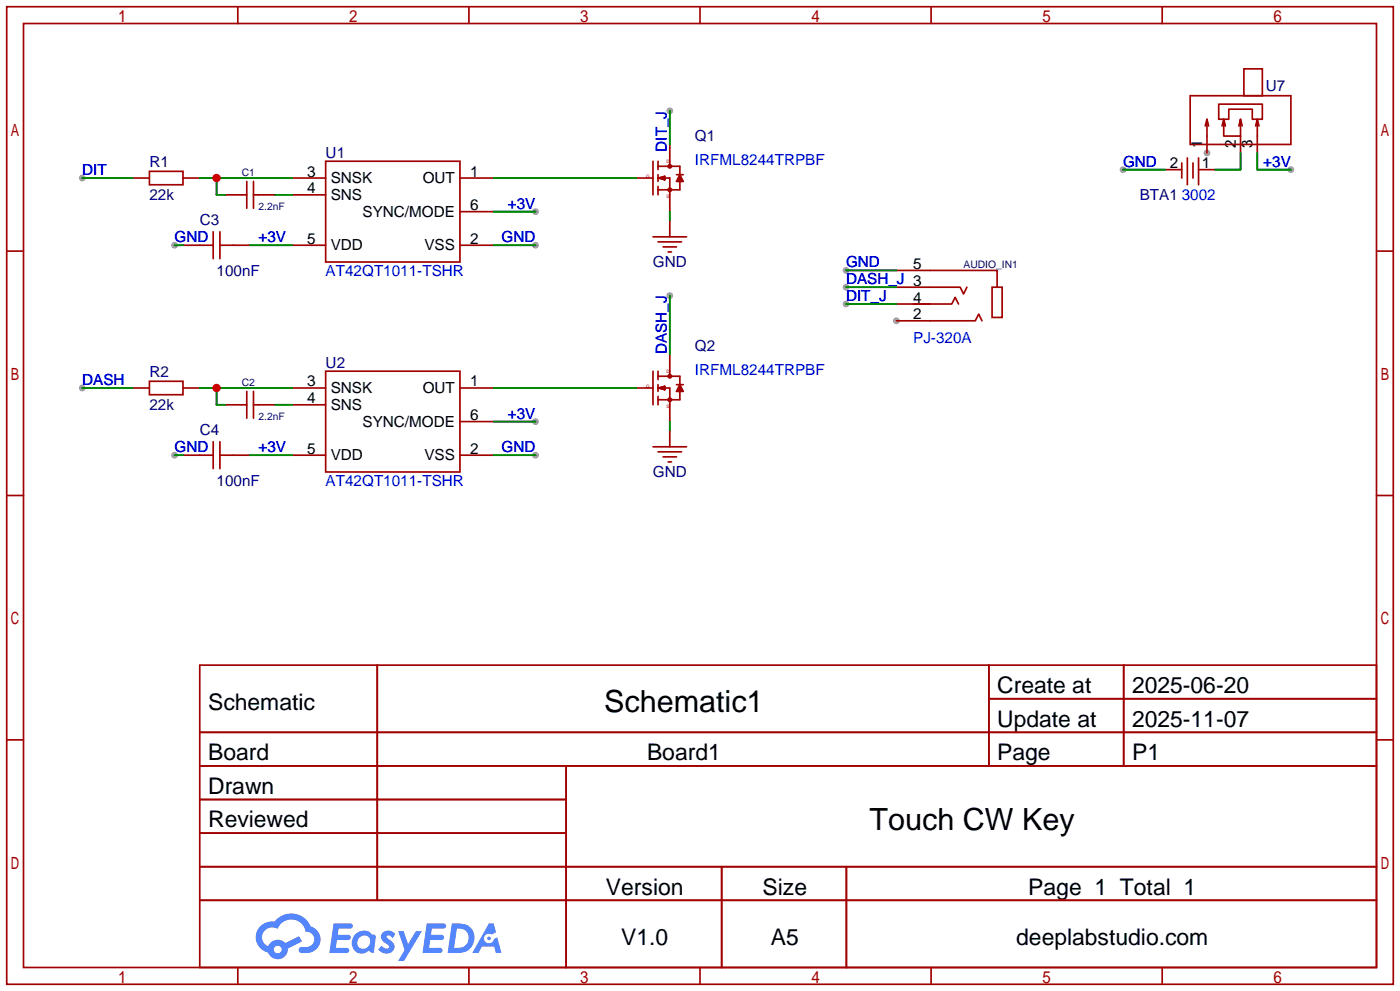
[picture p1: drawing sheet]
<svg xmlns="http://www.w3.org/2000/svg" width="212mm" height="150mm" viewBox="0 0 212 150" stroke-linecap="round" stroke-linejoin="round" font-family="sans-serif">
<g fill="#999">
<circle cx="135.6" cy="48.5" r=".51"/>
<circle cx="182.6" cy="23.1" r=".51"/>
<circle cx="128" cy="40.9" r=".51"/>
<circle cx="128" cy="46" r=".51"/>
<circle cx="81" cy="37.1" r=".51"/>
<circle cx="81" cy="68.8" r=".51"/>
<circle cx="81" cy="32" r=".51"/>
<circle cx="81" cy="63.8" r=".51"/>
<circle cx="26.4" cy="37.1" r=".51"/>
<circle cx="26.4" cy="68.8" r=".51"/>
<circle cx="12.4" cy="26.9" r=".51"/>
<circle cx="12.4" cy="58.7" r=".51"/>
<circle cx="101.3" cy="16.8" r=".51"/>
<circle cx="101.3" cy="44.7" r=".51"/>
<circle cx="128" cy="43.4" r=".51"/>
<circle cx="195.3" cy="25.7" r=".51"/>
<circle cx="169.9" cy="25.7" r=".51"/>
</g>
<g fill="none" stroke="#a10000" stroke-width=".25">
<path d="M1 1h209.8v147.8h-209.8zM3.6 3.6h204.7v142.7h-204.7zM36 1v2.6M71 1v2.6M105.9 1v2.6M140.9 1v2.6M175.9 1v2.6M1 38h2.6M208.3 38h2.5M1 74.9h2.6M208.3 74.9h2.5M1 111.9h2.6"/>
<path d="M30.2 100.6h178.1v45.7h-178.1zM30.2 110.7h178.1M30.2 115.8h178.1M57.1 100.6v35.5M85.7 115.8v30.5M149.6 100.6v15.2M149.6 105.7h58.7M170 100.6v15.2M208.3 111.9h2.5M30.2 120.9h55.5M30.2 131.1h178.1M30.2 126h55.5"/>
<path d="M30.2 136.1h178.1M109.2 131.1v15.2M128.1 131.1v15.2M36 146.3v2.5M71 146.3v2.5M105.9 146.3v2.5M140.9 146.3v2.5M175.9 146.3v2.5"/>
</g>
<g fill="#5487ff">
<path d="M58 141a1.3 1.3 0 0 1 1.8 .3l-.4 .6a.54 .54 0 0 0-.9-.2v.1a2.32 2.32 0 0 1 1.2 1.4 1.36 1.36 0 0 1-1.1 1 1.36 1.36 0 0 1-1.4-.6l.5-.6a.7 .7 0 0 0 1.2 .3l-.1-.3a2.4 2.4 0 0 1-1.2-1.3l.2-.5z"/>
<path d="M60.2 140.8h.9l.6 2 1.2-2h.9l-2.7 4.5h-.9l1-1.6z"/>
<path d="M50.5 139.6h1.6a1.31 1.31 0 0 1 1.2 .2 .4 .4 0 0 1-.3 .6h-1.8l-.1 1h1.6a.4 .4 0 0 1 .4 .4 .4 .4 0 0 1-.4 .4l-1.7-.1-.2 1.2h.8a1.23 1.23 0 0 1 1.2 .2 .39 .39 0 0 1-.3 .6h-2.7z"/>
<path d="M64.6 139.6h1.6a1.32 1.32 0 0 1 1.2 .2 .39 .39 0 0 1-.3 .6h-1.8l-.1 1h1.7a.4 .4 0 0 1 .3 .4 .4 .4 0 0 1-.4 .3h-1.7l-.2 1.2h.8a1.23 1.23 0 0 1 1.2 .2 .39 .39 0 0 1-.3 .6h-2.7z"/>
<path d="M74 139.6h.7l.4 1.4-.7 .3a.75 .75 0 0 0-1.1 .3 .75 .75 0 0 0 .5 1.1 .75 .75 0 0 0 .9-.7l.5-.3 .7 2.4h-.9l-.2-.9h-1.9l-.5 .9h-.9z"/>
<path d="M68.4 139.6l-.7 4.5h1.5a2.27 2.27 0 0 0 2.5-1.6 2.27 2.27 0 0 0-1.3-2.7zM69.1 140.4a1.5 1.5 0 0 1 1.8 1.6 1.5 1.5 0 0 1-1.9 1.3h-.3z"/>
<path d="M53.8 141.3a1.62 1.62 0 0 0-.4 2.1 1.62 1.62 0 0 0 2 .6l.4-.2 .3 .2 .5 .1 .3-2.5-.2-.2-.2-.1a.57 .57 0 0 1-.6-.3 1.73 1.73 0 0 0-2.1 .3zM54.4 141.8a.96 .96 0 0 1 1.4 0 .96 .96 0 0 1-.2 1.4 .95 .95 0 0 1-1.4 0 .95 .95 0 0 1 .2-1.4z"/>
<path d="M39.4 140a2.37 2.37 0 0 0 1.2 4.1 1.54 1.54 0 0 0 1.7 .9 1.54 1.54 0 0 0 1.3-1.6l2.1-1-.5-.8-2 1a1.57 1.57 0 0 0-2.6 .5 1.5 1.5 0 0 1-.8-2.1 1.5 1.5 0 0 1 2.2-.5 2.23 2.23 0 0 1 2.3-1.4 2.23 2.23 0 0 1 2 1.8 1.16 1.16 0 0 1 1.2 1.1 1.16 1.16 0 0 1-1.1 1.2h-.6a.47 .47 0 0 0-.6 .4 .47 .47 0 0 0 .4 .5 2.26 2.26 0 0 0 2.9-2.5 2.12 2.12 0 0 0-1.5-1.5 3.2 3.2 0 0 0-5.5-.7l-.3-.1a2.55 2.55 0 0 0-1.8 .7zM41.5 143.6a.58 .58 0 0 1 1.1 0 .58 .58 0 0 1-1.1 0z"/>
<circle cx="74" cy="141.9" r=".28"/>
</g>
<g fill="none" stroke="#a10000" stroke-width=".25">
<path d="M180.1 14.5h15.2v7.3h-15.2zM182.4 19l.2-1v5.1M182.6 18l.3 1M184.4 15.7h6.6v2.3h-1.5v-1.5h-3.6v1.5h-1.5zM185.2 18l-.3 1M185.4 19l-.2-1v2.6h2.5M187.5 19l.2-1v2.6M187.7 18l.3 1M188.2 10.4h2.8v4.1h-2.8zM190 19l.2-1v5.1M190.2 18l.3 1M20.1 26.9h2.5"/>
<path d="M22.6 25.9h5.1v2h-5.1zM27.7 26.9h2.5M27.7 37.1h4.6M32.3 35.1v4M33.3 37.1h4.5M33.3 35.1v4M34 29.5h3.3M37.3 27.4v4.1M38.4 29.5h3.3M38.4 27.4v4.1M44.2 26.9h5.1M44.2 29.5h5.1"/>
<path d="M44.2 37.1h5.1M49.3 24.4h20.3v15.2h-20.3zM69.6 26.9h5.1M69.6 37.1h5.1M69.6 32h5.1M96.3 26.9h2.5M98.8 24.4v5.1M98.8 35.8h5.1M99.6 26.9h1.7v5.1M99.6 25.1h3.3v1.8M99.6 24.4v1.3M99.6 26.4v1"/>
<path d="M99.6 28.2v1.3M99.6 26.9l1 .3M99.6 36.6h3.5M100.1 26.9l.5 .3M100.3 37.3h2.1M100.6 26.7l-1 .2M100.6 26.7v.5M100.6 26.7l-.8 .2 .8 .3M101.1 38.1h.5M101.3 21.8v3.3M101.3 33.3v2.5M102.4 26.4h1"/>
<path d="M102.9 27.2v1.5h-3.3M102.9 26.4l.5 1h-1zM102.9 26.9l.2 .5M102.9 26.9l-.3 .5M102.9 26.9l.2 .3M102.9 26.9l-.3 .3M176.3 25.7h2.5M178.8 24.6v2.3M179.7 23.9v4M180.5 24.6v2.3M181.4 23.9v4M181.4 25.7h2.5"/>
<path d="M187.7 20.6v2.5M20.1 58.7h2.5M22.6 57.7h5.1v2h-5.1zM27.7 58.7h2.5M37.3 59.2v4M38.4 59.2v4M44.2 58.7h5.1M49.3 56.1h20.3v15.3h-20.3zM69.6 58.7h5.1M96.3 58.7h2.5M98.8 56.1v5.1M99.6 58.7h1.7v5.1"/>
<path d="M99.6 56.9h3.3v1.8M99.6 56.1v1.3M99.6 58.2v1M99.6 59.9v1.3M99.6 58.7l1 .2M100.1 58.7l.5 .2M100.6 58.4v.5M100.6 58.4l-1 .3M100.6 58.4l-.8 .3 .8 .2M101.3 53.6v3.3M102.4 58.2h1M102.9 58.9v1.6h-3.3"/>
<path d="M102.9 58.2l.5 1h-1zM102.9 58.7l.2 .5M102.9 58.7l-.3 .5M102.9 58.7l.2 .2M102.9 58.7l-.3 .2M135.6 43.4h9.7l.5 1 .5-1M135.6 48.5h12l.5-1 .5 1M135.6 40.9h15.3v2.5M135.6 46h5.1M138.2 46h5.8l.5-1 .5 1M150.1 43.4h1.5v4.6h-1.5zM27.7 68.8h4.6"/>
<path d="M32.3 66.8v4.1M33.3 68.8h4.5M33.3 66.8v4.1M34 61.2h3.3M38.4 61.2h3.3M44.2 61.2h5.1M44.2 68.8h5.1M69.6 68.8h5.1M69.6 63.8h5.1M98.8 67.6h5.1M99.6 68.3h3.5M100.3 69.1h2.1"/>
<path d="M101.1 69.8h.5M101.3 65v2.6"/>
<circle cx="101.3" cy="28.7" r=".25"/>
<circle cx="101.3" cy="25.1" r=".25"/>
<circle cx="101.3" cy="56.9" r=".25"/>
<circle cx="101.3" cy="60.5" r=".25"/>
</g>
<g fill="none" stroke="#008700" stroke-width=".25">
<path d="M101.3 16.8v5M12.4 26.9h7.7M26.4 37.1h1.3M30.2 26.9h14M32.8 26.9v2.6h1.2M37.8 37.1h6.4M41.7 29.5h2.5M74.7 37.1h6.3M74.7 32h6.3M74.7 26.9h21.6M101.3 32v1.3M169.9 25.7h6.4"/>
<path d="M187.7 23.1v2.6h-3.8M190.2 23.1v2.6h5.1M12.4 58.7h7.7M30.2 58.7h14M32.8 58.7v2.5h1.2M74.7 58.7h21.6M101.3 44.7v8.9M128 40.9h7.6M128 46h7.6M128 43.4h7.6M26.4 68.8h1.3M37.8 68.8h6.4"/>
<path d="M41.7 61.2h2.5M74.7 68.8h6.3M74.7 63.8h6.3M101.3 63.8v1.2"/>
</g>
<g fill="#c00">
<circle cx="32.8" cy="58.7" r=".63"/>
<circle cx="32.8" cy="26.9" r=".63"/>
</g>
<g font-size="4.6">
<text x="91.4" y="107.7">Schematic1</text>
<text x="131.6" y="125.5">Touch CW Key</text>
</g>
<g font-size="3.5">
<text x="31.5" y="107.3">Schematic</text>
<text x="150.9" y="104.8">Create at</text>
<text x="171.3" y="104.8">2025-06-20</text>
<text x="150.9" y="109.9">Update at</text>
<text x="171.3" y="109.9">2025-11-07</text>
<text x="31.5" y="115">Board</text>
<text x="97.9" y="115">Board1</text>
<text x="150.9" y="115">Page</text>
<text x="171.3" y="115">P1</text>
<text x="31.5" y="120">Drawn</text>
<text x="31.5" y="125.1">Reviewed</text>
<text x="91.7" y="135.3">Version</text>
<text x="115.4" y="135.3">Size</text>
<text x="155.6" y="135.3">Page 1 Total 1</text>
<text x="94" y="142.9">V1.0</text>
<text x="116.6" y="142.9">A5</text>
<text x="153.8" y="142.9">deeplabstudio.com</text>
</g>
<g font-size="2.3" fill="#000080">
<text x="191.5" y="13.8">U7</text>
<text x="49.3" y="23.9">U1</text>
<text x="105.2" y="21.4">Q1</text>
<text x="22.6" y="25.2">R1</text>
<text x="22.6" y="30.3">22k</text>
<text x="30.2" y="34.1">C3</text>
<text x="172.5" y="30.3">BTA1</text>
<text x="32.8" y="41.7">100nF</text>
<text x="98.8" y="40.4">GND</text>
<text x="105.2" y="53.1">Q2</text>
<text x="22.6" y="56.9">R2</text>
<text x="49.3" y="55.7">U2</text>
<text x="22.6" y="62">22k</text>
<text x="30.2" y="65.8">C4</text>
<text x="32.8" y="73.5">100nF</text>
<text x="98.8" y="72.2">GND</text>
</g>
<g font-size="2.3" fill="#00f">
<text x="100.9" y="22.9" transform="rotate(-90 100.9 22.9)">DIT_J</text>
<text x="12.4" y="26.5">DIT</text>
<text x="105.2" y="24.9">IRFML8244TRPBF</text>
<text x="169.9" y="25.2">GND</text>
<text x="191.2" y="25.2">+3V</text>
<text x="76.9" y="31.5">+3V</text>
<text x="178.8" y="30.3">3002</text>
<text x="26.4" y="36.6">GND</text>
<text x="39.1" y="36.6">+3V</text>
<text x="49.3" y="41.7">AT42QT1011-TSHR</text>
<text x="75.9" y="36.6">GND</text>
<text x="128" y="40.4">GND</text>
<text x="128" y="45.5">DIT_J</text>
<text x="128" y="43">DASH_J 3</text>
<text x="100.9" y="53.6" transform="rotate(-90 100.9 53.6)">DASH_J</text>
<text x="138.2" y="51.9">PJ-320A</text>
<text x="12.4" y="58.2">DASH</text>
<text x="105.2" y="56.7">IRFML8244TRPBF</text>
<text x="76.9" y="63.3">+3V</text>
<text x="26.4" y="68.4">GND</text>
<text x="39.1" y="68.4">+3V</text>
<text x="75.9" y="68.4">GND</text>
<text x="49.3" y="73.5">AT42QT1011-TSHR</text>
</g>
<g font-size="2.3">
<text x="181.9" y="22.3" transform="rotate(-90 181.9 22.3)">1</text>
<text x="187" y="22.3" transform="rotate(-90 187 22.3)">2</text>
<text x="189.5" y="22.3" transform="rotate(-90 189.5 22.3)">3</text>
<text x="46.5" y="26.7">3</text>
<text x="46.5" y="29.2">4</text>
<text x="50" y="27.7">SNSK</text>
<text x="64" y="27.7">OUT</text>
<text x="71.1" y="26.7">1</text>
<text x="177" y="25.4">2</text>
<text x="181.9" y="25.4">1</text>
<text x="50" y="30.3">SNS</text>
<text x="54.8" y="32.8">SYNC/MODE</text>
<text x="71.1" y="31.8">6</text>
<text x="46.5" y="36.9">5</text>
<text x="50" y="37.9">VDD</text>
<text x="64.2" y="37.9">VSS</text>
<text x="71.1" y="36.9">2</text>
<text x="138.2" y="40.7">5</text>
<text x="138.2" y="45.7">4</text>
<text x="138.2" y="48.3">2</text>
<text x="46.5" y="58.4">3</text>
<text x="50" y="59.5">SNSK</text>
<text x="64" y="59.5">OUT</text>
<text x="71.1" y="58.4">1</text>
<text x="46.5" y="61">4</text>
<text x="50" y="62">SNS</text>
<text x="54.8" y="64.5">SYNC/MODE</text>
<text x="71.1" y="63.5">6</text>
<text x="46.5" y="68.6">5</text>
<text x="50" y="69.6">VDD</text>
<text x="64.2" y="69.6">VSS</text>
<text x="71.1" y="68.6">2</text>
</g>
<g font-size="1.6" fill="#000080">
<text x="36.6" y="26.6">C1</text>
<text x="39.1" y="31.7">2.2nF</text>
<text x="145.8" y="40.6">AUDIO_IN1</text>
<text x="36.6" y="58.4">C2</text>
<text x="39.1" y="63.4">2.2nF</text>
</g>
<g font-size=".7" fill="#a00000">
<text x="97.8" y="26.9">G</text>
<text x="100.8" y="24.6">D</text>
<text x="100.8" y="29.9">S</text>
<text x="97.8" y="58.6">G</text>
<text x="100.8" y="56.4">D</text>
<text x="100.8" y="61.7">S</text>
</g>
</svg>
